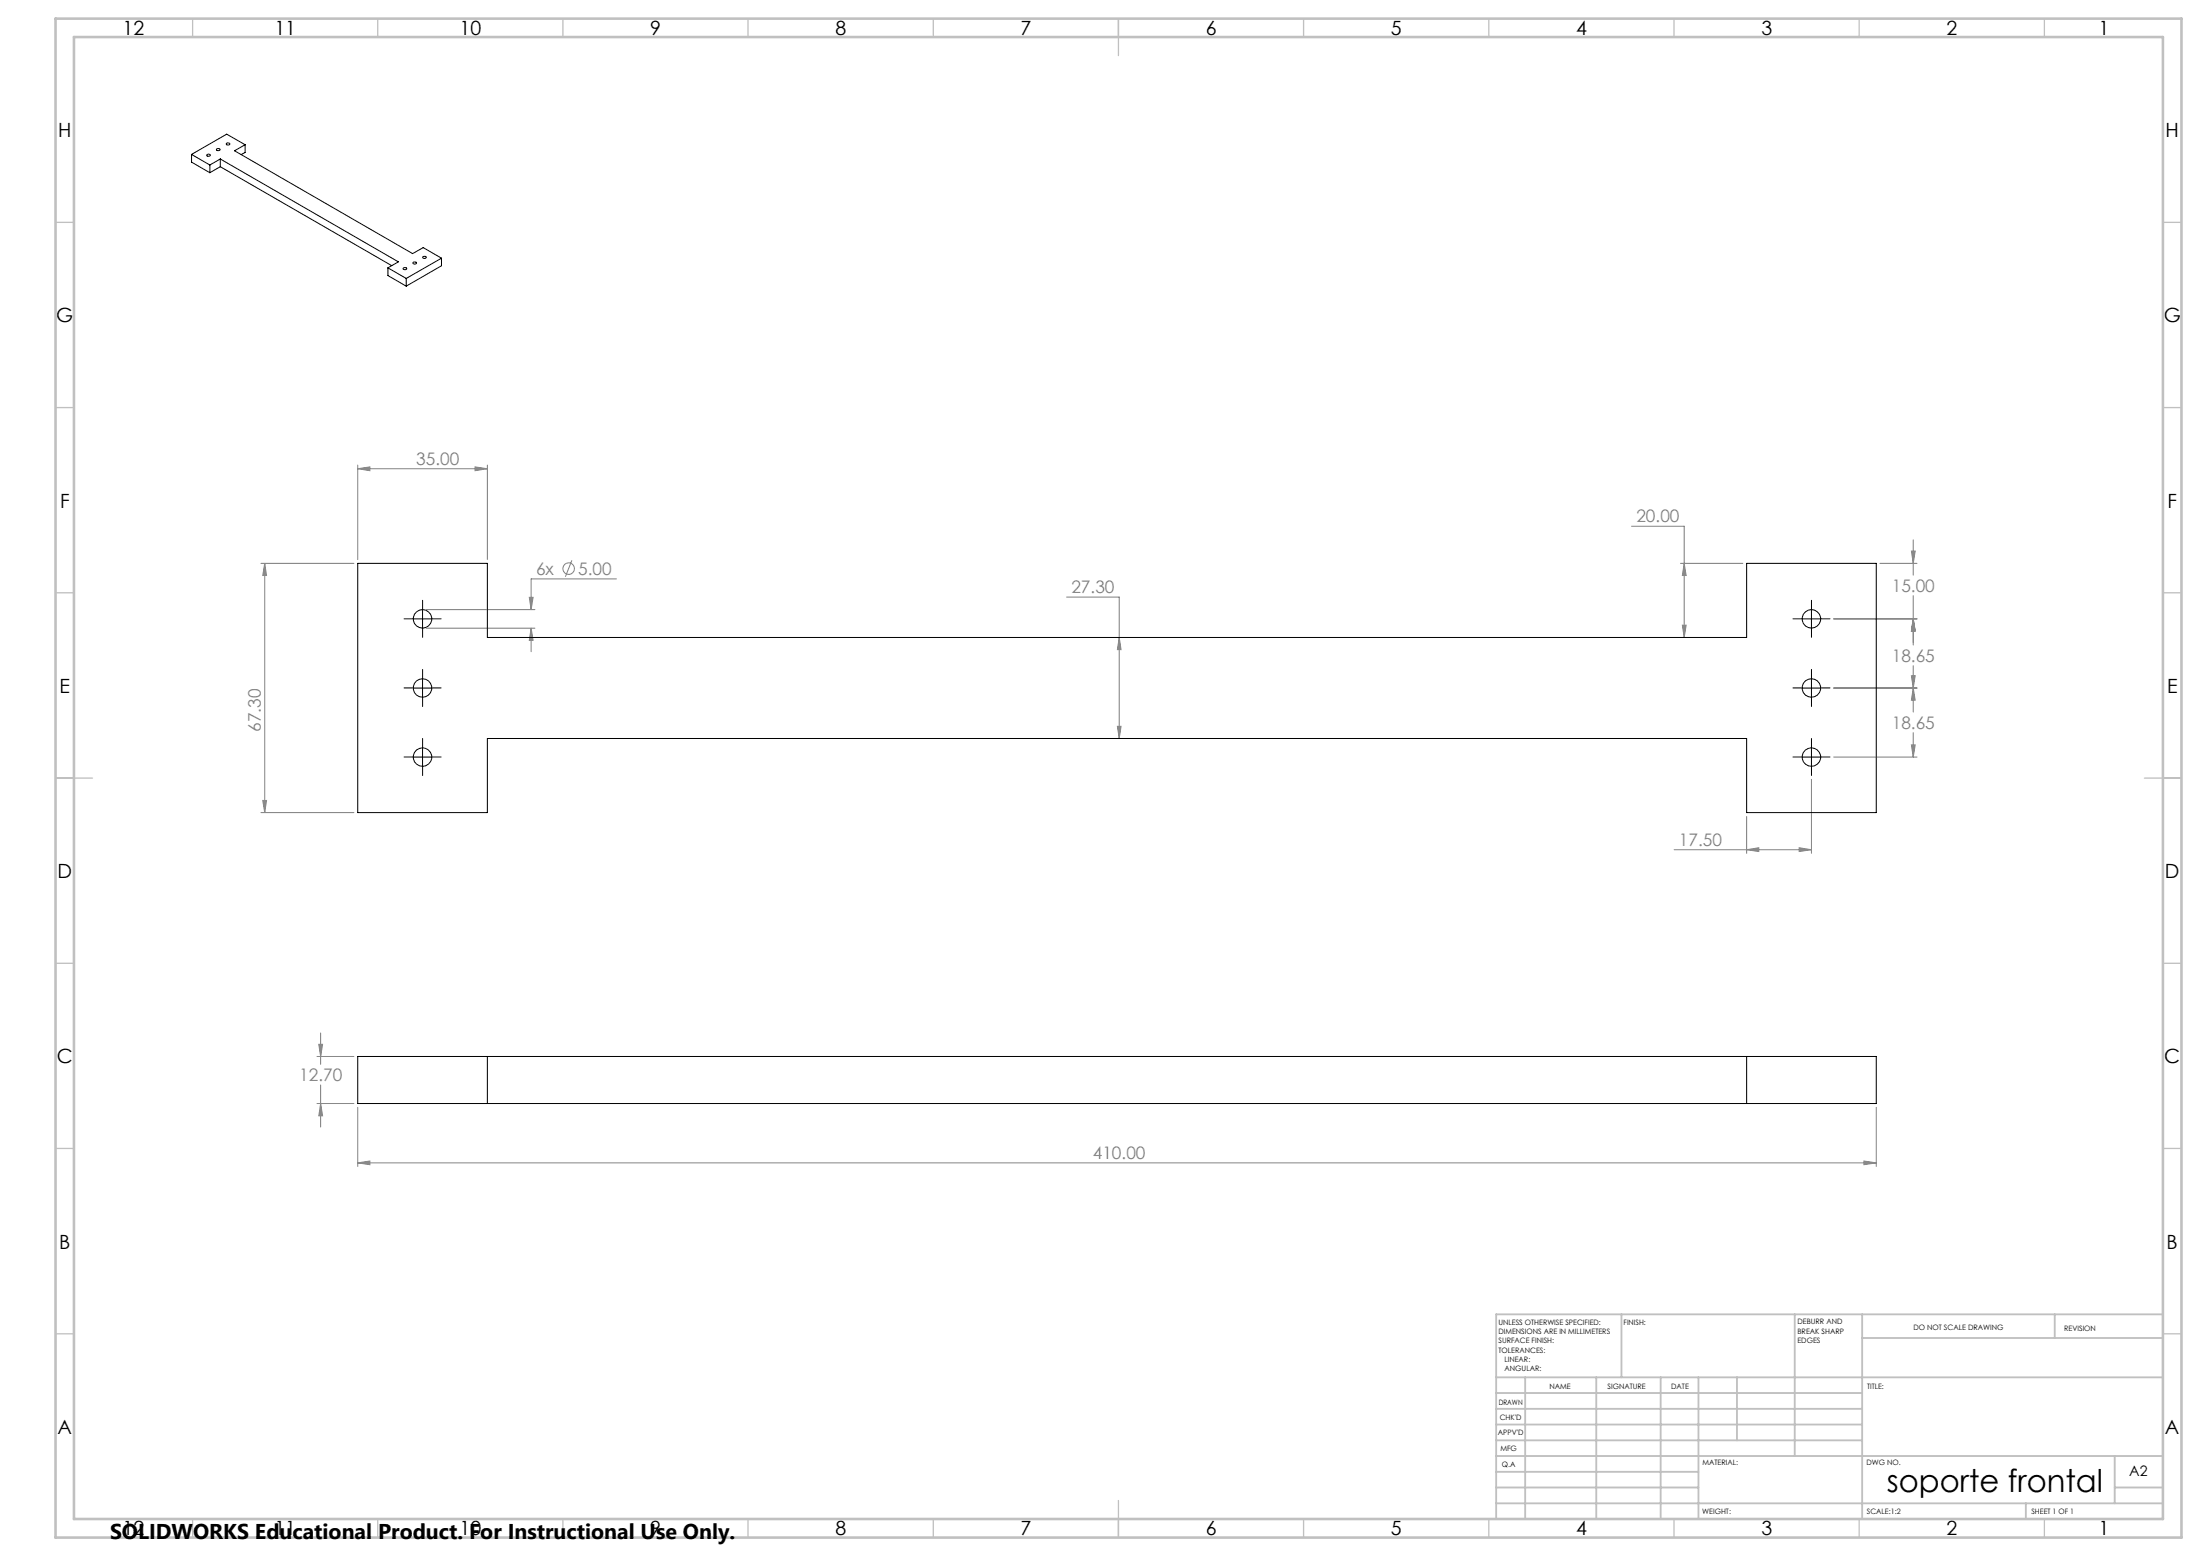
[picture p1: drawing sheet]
<svg xmlns="http://www.w3.org/2000/svg" width="594mm" height="420mm" viewBox="0 0 594 420" stroke-linecap="round" stroke-linejoin="round" font-family="sans-serif">
<g fill="none" stroke="#808080" stroke-width=".27">
<path d="M96.6 126.5l3.3-.5v1.1zM96.6 125.5v25.5M96.6 126.5h35M128.3 126l3.3 .5-3.3 .6zM131.6 125.5v25.5M70.4 152.1h25.2M71.5 152.1v67.2M71.5 152.1l.5 3.2h-1.1zM154.4 151.3l-1.8 4.4M166.4 156.3h-23v8.3M440.5 142h14.2v30.1M453.7 152.1h16.9"/>
<path d="M454.7 152.1l.6 3.2h-1.1zM507.6 152.1h10M516.1 148.7h1l-.5 3.4zM516.6 145.7v9.5M115.1 164.6h29.3M115.1 169.6h29.3M142.9 161.2h1l-.5 3.4zM143.4 169.6l.5 3.2h-1zM143.4 169.6v6.3M288 161.2h14.2v38.1M302.2 172.1l.5 3.2h-1zM454.2 168.8h1.1l-.6 3.3z"/>
<path d="M495.1 167.1h22.5M516.6 167.1l.5 3.2h-1zM516.6 160.8v13.3M516.6 179.7v12.5M301.7 196.1h1l-.5 3.2zM495.1 185.7h22.5M516.1 182.4h1l-.5 3.3zM516.6 185.7l.5 3.3h-1zM516.6 197.7v6.6M70.4 219.3h25.2M70.9 216.1h1.1l-.5 3.2zM489.1 210.3v20"/>
<path d="M495.1 204.3h22.5M516.1 201.1h1l-.5 3.2zM452 229.4h37.1M471.6 229.4l3.3-.6v1.1zM471.6 220.4v9.9M485.8 228.8l3.3 .6-3.3 .5zM86.6 278.8v8.5M85.6 285.2h10M85.6 297.9h10M86.1 281.9h1l-.5 3.3zM86.6 297.9l.5 3.3h-1zM86.6 292.9v11.3"/>
<path d="M96.6 298.9v16M506.6 298.9v16M96.6 313.9l3.3-.5v1zM96.6 313.9h410M503.3 313.4l3.3 .5-3.3 .5z"/>
<circle cx="153.5" cy="153.5" r="1.56"/>
</g>
<g fill="none" stroke="#000" stroke-width=".27" stroke-dasharray="15.2 1.3 1.3 1.3">
<path d="M111.6 167h-2.5M114.1 164.5v-2.5M114.1 169.5v2.5M116.6 167h2.5M486.6 167h-2.5M489.1 164.5v-2.5M489.1 169.5v2.5M491.6 167h2.5M111.6 185.7h-2.5M114.1 183.2v-2.5M114.1 188.2v2.5M116.6 185.7h2.5"/>
<path d="M486.6 185.7h-2.5M489.1 183.2v-2.5M489.1 188.2v2.5M491.6 185.7h2.5M111.6 204.3h-2.5M114.1 201.8v-2.5M114.1 206.8v2.5M116.6 204.3h2.5M486.6 204.3h-2.5M489.1 201.8v-2.5M489.1 206.8v2.5M491.6 204.3h2.5"/>
</g>
<path d="M111.6 167.1h5M114.1 164.6v5M486.6 167.1h5M489.1 164.6v5M111.6 185.7h5M114.1 183.2v5M486.6 185.7h5M489.1 183.2v5M111.6 204.3h5M114.1 201.8v5.1M486.6 204.3h5M489.1 201.8v5.1" fill="none" stroke="#000" stroke-width=".27"/>
<g fill="none" stroke="#c0c0c0" stroke-width=".35">
<path d="M52 5v5M102 5v5M152 5v5M202 5v5M252 5v5M302 5v10M352 5v5M402 5v5M452 5v5M502 5v5M552 5v5M15 60h5"/>
<path d="M584 60h5M15 110h5M584 110h5M15 160h5M584 160h5M15 210h10M579 210h10M15 260h5M584 260h5M15 310h5M584 310h5M15 360h5"/>
<path d="M584 360h5M52 410v5M102 410v5M152 410v5M202 410v5M252 410v5M302 405v10M352 410v5M402 410v5M452 410v5M502 410v5M552 410v5"/>
</g>
<g fill="none" stroke="#c0c0c0" stroke-width=".5">
<path d="M437.8 354.8v17M484.6 354.8v38.2M502.8 354.8v55.2M554.8 354.8v6.4M584 354.8h-180v55.2M404 371.8h180M404 376h98.8M411.8 371.8v38.2M431 371.8v38.2M448.4 371.8v38.2M458.6 371.8v38.2M469 371.8v17"/>
<path d="M502.8 361.2h81.2M404 388.8h98.8M404 384.5h98.8M404 380.3h98.8M404 397.3h54.6M404 393h180M571 393v12.8M404 405.8h180M404 401.5h54.6M547 405.8v4.2M571 401.5h13"/>
</g>
<path d="M15 5h574v410h-574zM20 10h564v400h-564z" fill="none" stroke="#c0c0c0" stroke-width=".7"/>
<g fill="#808080">
<path d="M128.3 126l3.3 .5-3.3 .6zM96.6 126.5l3.3-.5v1.1zM485.8 228.8l3.3 .6-3.3 .5zM471.6 229.4l3.3-.6v1.1z"/>
<path d="M96.6 313.9l3.3-.5v1zM503.3 313.4l3.3 .5-3.3 .5zM86.1 281.9h1l-.5 3.3zM86.6 297.9l.5 3.3h-1zM142.9 161.2h1l-.5 3.4zM143.4 169.6l.5 3.2h-1zM302.2 172.1l.5 3.2h-1zM301.7 196.1h1l-.5 3.2zM516.6 167.1l.5 3.2h-1zM516.1 148.7h1l-.5 3.4zM516.6 167.1l.5 3.2h-1zM516.1 182.4h1l-.5 3.3zM516.1 201.1h1l-.5 3.2zM516.6 185.7l.5 3.3h-1zM454.7 152.1l.6 3.2h-1.1zM454.2 168.8h1.1l-.6 3.3z"/>
<path d="M71.5 152.1l.5 3.2h-1.1zM70.9 216.1h1.1l-.5 3.2z"/>
</g>
<g fill="none" stroke="#000" stroke-width=".27">
<path d="M61.2 38.7a.47 .47 0 0 1 .5-.1 .47 .47 0 0 1 .3 .4 .46 .46 0 0 1-.6 .2 .46 .46 0 0 1-.2-.5zM66.2 39.1l-5-2.9-9.5 5.5M66.2 39.1l-2.9 1.6 48.1 27.8 2.9-1.7 4.9 2.9M66.2 39.1v2.1l-1.1 .5M51.7 41.7l5 2.8M51.7 41.7v2.1l5 2.8M55.9 41.8a.45 .45 0 0 1 .5-.2 .45 .45 0 0 1 .3 .5 .45 .45 0 0 1-.5 .1 .45 .45 0 0 1-.3-.4zM56.7 44.5v2.1M58.5 40.2a.46 .46 0 0 1 .6-.1 .46 .46 0 0 1 .2 .5 .46 .46 0 0 1-.5 .1 .46 .46 0 0 1-.3-.5zM59.5 42.9l48.1 27.8-2.9 1.6M59.5 42.9l-2.8 1.6M59.5 42.9v2.1"/>
<path d="M59.5 45l46.3 26.7M59.5 45l-2.8 1.6M104.7 72.3l5 2.9M104.7 72.3v2.1l5 2.8M108.8 72.4a.49 .49 0 0 1 .6-.2 .49 .49 0 0 1 .3 .5 .58 .58 0 0 1-.9-.3zM109.7 75.2v2M111.5 70.8a.46 .46 0 0 1 .6-.1 .46 .46 0 0 1 .3 .5 .47 .47 0 0 1-.6 .1 .47 .47 0 0 1-.3-.5zM114.2 69.3a.45 .45 0 0 1 .5-.2 .45 .45 0 0 1 .3 .5 .45 .45 0 0 1-.5 .2 .45 .45 0 0 1-.3-.5zM119.2 69.7l-9.5 5.5M119.2 69.7v2l-9.5 5.5M96.6 152.1h35v20h340v-20h35v67.2h-35v-20h-340v20h-35zM96.6 285.2h410v12.7h-410z"/>
<path d="M131.6 285.2v12.7M471.6 285.2v12.7"/>
<circle cx="114.1" cy="167.1" r="2.51"/>
<circle cx="489.1" cy="167.1" r="2.5"/>
<circle cx="114.1" cy="185.7" r="2.5"/>
<circle cx="489.1" cy="185.7" r="2.5"/>
<circle cx="114.1" cy="204.4" r="2.5"/>
<circle cx="489.1" cy="204.4" r="2.51"/>
</g>
<text font-size="8.5" x="509.5" y="402.7">soporte frontal</text>
<text font-size="5.8" x="29.7" y="415.3">SOLIDWORKS Educational Product. For Instructional Use Only.</text>
<g font-size="5.3">
<text x="33.1" y="9.5">12</text>
<text x="74.1" y="9.5">11</text>
<text x="124.1" y="9.5">10</text>
<text x="175.6" y="9.5">9</text>
<text x="225.6" y="9.5">8</text>
<text x="275.6" y="9.5">7</text>
<text x="325.6" y="9.5">6</text>
<text x="375.6" y="9.5">5</text>
<text x="425.6" y="9.5">4</text>
<text x="475.6" y="9.5">3</text>
<text x="525.6" y="9.5">2</text>
<text x="566.6" y="9.5">1</text>
<text x="15.7" y="37">H</text>
<text x="584.7" y="37">H</text>
<text x="15.2" y="87">G</text>
<text x="584.2" y="87">G</text>
<text x="16.2" y="137">F</text>
<text x="585.2" y="137">F</text>
<text x="16.1" y="187">E</text>
<text x="585.1" y="187">E</text>
<text x="15.5" y="237">D</text>
<text x="584.5" y="237">D</text>
<text x="15.4" y="287">C</text>
<text x="584.4" y="287">C</text>
<text x="16" y="337.1">B</text>
<text x="585" y="337.1">B</text>
<text x="15.5" y="387">A</text>
<text x="584.5" y="387">A</text>
<text x="33.1" y="414.5">12</text>
<text x="74.1" y="414.5">11</text>
<text x="124.1" y="414.5">10</text>
<text x="175.6" y="414.5">9</text>
<text x="225.6" y="414.5">8</text>
<text x="275.6" y="414.5">7</text>
<text x="325.6" y="414.5">6</text>
<text x="375.6" y="414.5">5</text>
<text x="425.6" y="414.5">4</text>
<text x="475.6" y="414.5">3</text>
<text x="525.6" y="414.5">2</text>
<text x="566.6" y="414.5">1</text>
</g>
<g font-size="4.7" fill="#808080">
<text x="112.4" y="125.5">35.00</text>
<text x="441.8" y="141">20.00</text>
<text x="144.7" y="155.2">6x</text>
<text x="156.1" y="155.2">5.00</text>
<text x="289.3" y="160.1">27.30</text>
<text x="510.8" y="159.8">15.00</text>
<text x="510.8" y="178.6">18.65</text>
<text x="70.5" y="197.6" transform="rotate(-90 70.5 197.6)">67.30</text>
<text x="510.8" y="196.7">18.65</text>
<text x="453.3" y="228.3">17.50</text>
<text x="80.8" y="291.8">12.70</text>
<text x="295.1" y="312.9">410.00</text>
</g>
<text font-size="3.9" x="574.9" y="398.5">A2</text>
<g font-size="2">
<text x="404.6" y="357.6">UNLESS OTHERWISE SPECIFIED:</text>
<text x="438.4" y="357.6">FINISH:</text>
<text x="485.3" y="357.5">DEBURR AND</text>
<text x="485.3" y="360">BREAK SHARP</text>
<text x="516.6" y="359">DO NOT SCALE DRAWING</text>
<text x="557.3" y="359.2">REVISION</text>
<text x="404.6" y="360.1">DIMENSIONS ARE IN MILLIMETERS</text>
<text x="404.6" y="362.6">SURFACE FINISH:</text>
<text x="404.6" y="365.1">TOLERANCES:</text>
<text x="485.3" y="362.5">EDGES</text>
<text x="406.2" y="367.6">LINEAR:</text>
<text x="406.2" y="370.1">ANGULAR:</text>
<text x="418.3" y="375">NAME</text>
<text x="434" y="374.9">SIGNATURE</text>
<text x="451.2" y="374.9">DATE</text>
<text x="504.1" y="374.9">TITLE:</text>
<text x="404.6" y="379.1">DRAWN</text>
<text x="404.9" y="383.3">CHK'D</text>
<text x="404.4" y="387.4">APPV'D</text>
<text x="405.1" y="391.8">MFG</text>
<text x="405.5" y="396">Q.A</text>
<text x="459.6" y="395.5">MATERIAL:</text>
<text x="504" y="395.5">DWG NO.</text>
<text x="459.6" y="408.5">WEIGHT:</text>
<text x="504.1" y="408.6">SCALE:1:2</text>
<text x="548.5" y="408.6">SHEET 1 OF 1</text>
</g>
</svg>
